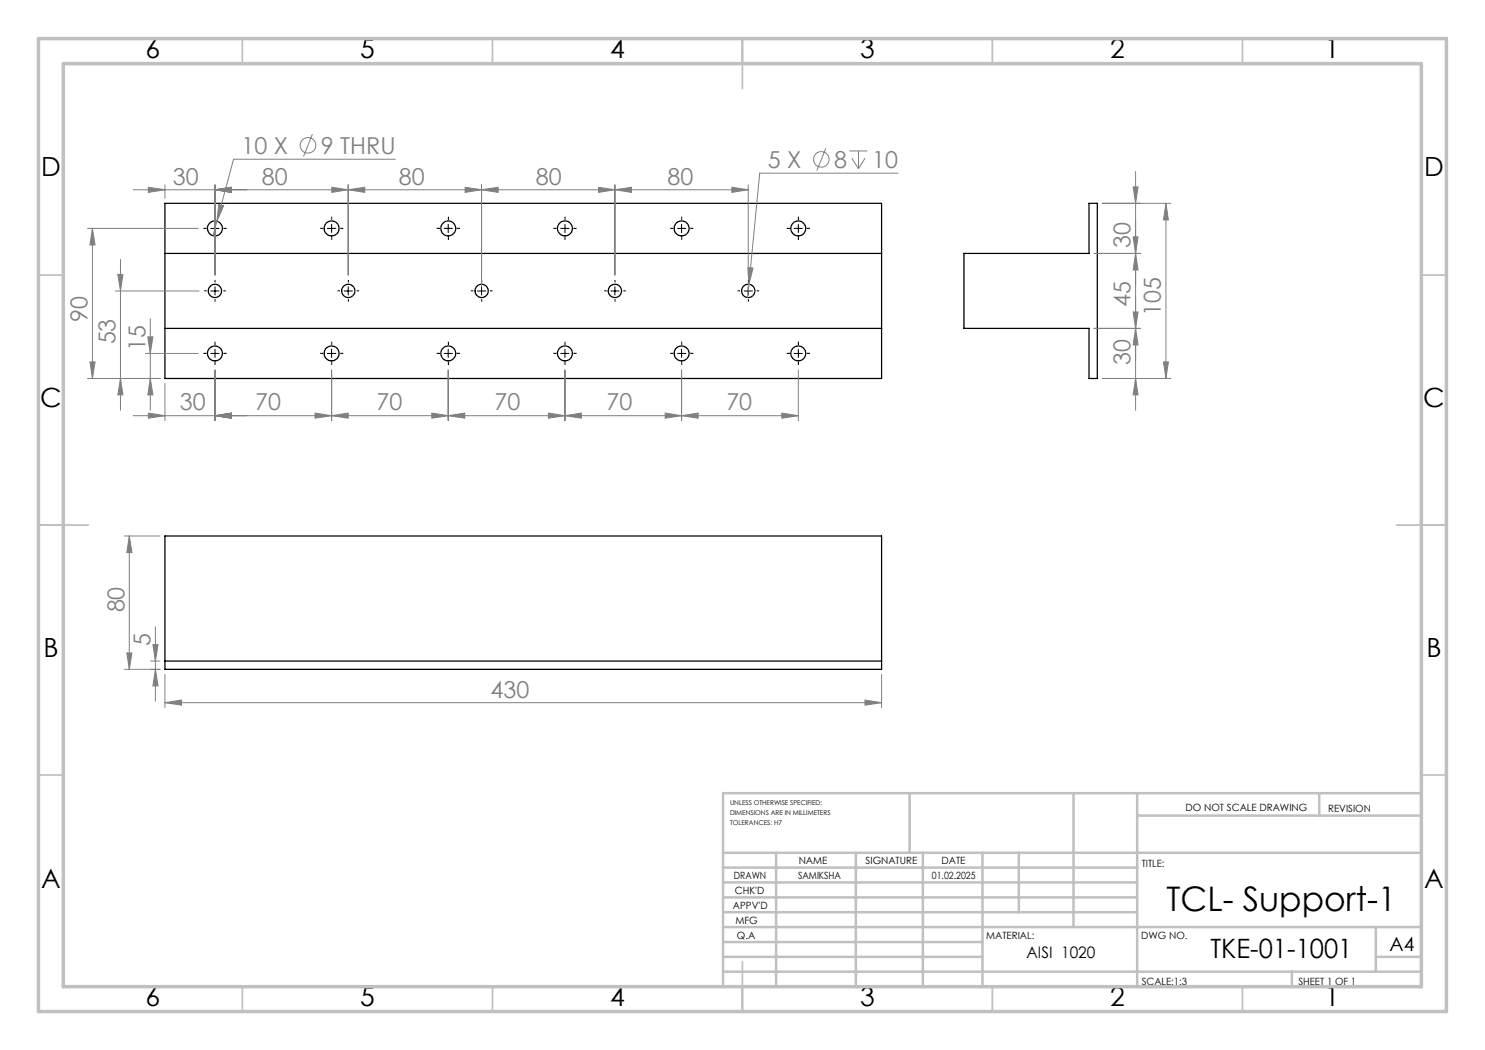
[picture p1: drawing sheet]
<svg xmlns="http://www.w3.org/2000/svg" width="297mm" height="210mm" viewBox="0 0 297 210" stroke-linecap="round" stroke-linejoin="round" font-family="sans-serif">
<g fill="none" stroke="#000" stroke-width=".25">
<path d="M33 40.7h143.3v35h-143.3zM33 50.7h143.3M192.8 50.7h25v-10h1.7v35h-1.7v-10h-25zM33 65.7h143.3M33 107.2h143.3v26.7h-143.3zM33 132.2h143.3"/>
<circle cx="43" cy="58.2" r="1.33"/>
<circle cx="43" cy="45.7" r="1.5"/>
<circle cx="66.3" cy="45.7" r="1.5"/>
<circle cx="69.7" cy="58.2" r="1.33"/>
<circle cx="89.7" cy="45.7" r="1.49"/>
<circle cx="96.3" cy="58.2" r="1.33"/>
<circle cx="113" cy="45.7" r="1.5"/>
<circle cx="123" cy="58.2" r="1.34"/>
<circle cx="136.3" cy="45.7" r="1.5"/>
<circle cx="149.6" cy="58.2" r="1.34"/>
<circle cx="159.7" cy="45.7" r="1.5"/>
<circle cx="43" cy="70.7" r="1.5"/>
<circle cx="66.3" cy="70.7" r="1.5"/>
<circle cx="89.6" cy="70.7" r="1.49"/>
<circle cx="113" cy="70.7" r="1.5"/>
<circle cx="136.3" cy="70.7" r="1.5"/>
<circle cx="159.7" cy="70.7" r="1.5"/>
</g>
<g fill="none" stroke="#808080" stroke-width=".2">
<path d="M26.6 38h123M29.7 37.5l3.3 .5-3.3 .5zM33 37v2.7M43 38l3.3-.5v1zM43 37v18M62.5 26.8l-1.8 4.5M66.4 37.5l3.2 .5-3.2 .5zM69.6 38l3.4-.5v1zM69.6 37v18M79.1 31.8h-32.4l-4.1 15.3M93 37.5l3.3 .5-3.3 .5zM96.3 38l3.3-.5v1z"/>
<path d="M96.3 37v20.2M119.7 37.5l3.3 .5-3.3 .5zM123 38l3.3-.5v1zM123 37v18M146.4 37.5l3.2 .5-3.2 .5zM149.6 37v18M165.2 29.7l-1.8 4.4M169.9 30.2h3.6M170.4 31.6l1.3 2.2M171.7 30.2v3.6M173 31.6l-1.3 2.2M179.6 34.6h-27.7l-2.1 22.3"/>
<path d="M226.6 37.4h1l-.5 3.3zM227.1 34.3v47.7M17.5 45.7h22.2M18.5 45.7v30M18.5 45.7l.5 3.3h-1zM23.1 58.2h16.7M23.6 54.9h1l-.5 3.3zM24.1 51.8v30.2M43.7 40.9l1 .3-1.3 3zM149.6 53.5l1 .1-.8 3.3zM149.8 56.9l-.3 2.6M218.8 50.7h9.3"/>
<path d="M220.5 40.7h13.7M226.6 47.4h1l-.5 3.3zM227.1 50.7l.5 3.3h-1zM233.2 40.7l.5 3.3h-1zM233.2 40.7v35M17.5 75.7h14.5M18 72.4h1l-.5 3.3zM24.1 75.7l.5 3.3h-1zM29.1 70.7h10.6M29.6 67.4h1l-.5 3.3zM30.1 63.7v18.3M30.1 75.7l.5 3.3h-1z"/>
<path d="M33 76.7v7.4M43 74v10.1M66.3 74v10.1M89.6 74v10.1M113 74v10.1M136.3 74v10.1M159.7 74v10.1M220.5 75.7h13.7M226.6 62.4h1l-.5 3.3zM227.1 75.7l.5 3.3h-1zM227.1 65.7l.5 3.3h-1zM228.1 65.7h-9.3"/>
<path d="M232.7 72.4h1l-.5 3.3zM26.6 83.1h133.1M29.7 82.6l3.3 .5-3.3 .5zM43 83.1l3.3-.5v1zM63 82.6l3.3 .5-3.3 .5zM66.3 83.1l3.3-.5v1zM86.4 82.6l3.2 .5-3.2 .5zM89.6 83.1l3.4-.5v1zM109.7 82.6l3.3 .5-3.3 .5zM113 83.1l3.3-.5v1zM133 82.6l3.3 .5-3.3 .5zM136.3 83.1l3.3-.5v1z"/>
<path d="M156.4 82.6l3.3 .5-3.3 .5zM24.9 107.2h7.1M25.9 107.2l.5 3.3h-1zM25.9 107.2v26.7M24.9 133.9h7.1M25.4 130.6h1l-.5 3.3zM30.1 132.2h1.9M30.6 128.9h1l-.5 3.3zM31.1 133.9l.5 3.3h-1zM31.1 125.4v14.8M33 134.9v6.6M176.3 134.9v6.6"/>
<path d="M33 140.5l3.3-.5v1zM33 140.5h143.3M173 140l3.3 .5-3.3 .5z"/>
<circle cx="61.6" cy="29.1" r="1.56"/>
<circle cx="164.3" cy="31.9" r="1.55"/>
</g>
<g fill="none" stroke="#000" stroke-width=".2" stroke-dasharray="15.2 1.3 1.3 1.3" stroke-linecap="butt">
<path d="M41.3 58.2h-.5M41.3 45.7h-.6M43 56.5v-.5M43 59.8v.5M43 44v-.7M43 47.3v.7M44.7 58.2h.5M44.7 45.7h.6M64.7 45.7h-.7M66.3 44v-.7M66.3 47.3v.7M68 58.2h-.5"/>
<path d="M68 45.7h.7M69.7 56.5v-.5M69.7 59.8v.5M71.3 58.2h.5M88 45.7h-.7M89.7 44v-.7M89.7 47.3v.7M91.3 45.7h.7M94.7 58.2h-.5M96.3 56.5v-.5M96.3 59.8v.5M98 58.2h.5"/>
<path d="M111.3 45.7h-.6M113 44v-.7M113 47.3v.7M114.7 45.7h.6M121.3 58.2h-.5M123 56.5v-.5M123 59.8v.5M124.7 58.2h.5M134.7 45.7h-.7M136.3 44v-.7M136.3 47.3v.7M138 45.7h.7"/>
<path d="M148 58.2h-.5M149.7 56.5v-.5M149.7 59.8v.5M151.3 58.2h.5M158 45.7h-.7M159.7 44v-.7M159.7 47.3v.7M161.3 45.7h.7M41.3 70.7h-.6M43 69v-.7M43 72.3v.7M44.7 70.7h.6"/>
<path d="M64.7 70.7h-.7M66.3 69v-.7M66.3 72.3v.7M68 70.7h.7M88 70.7h-.7M89.7 69v-.7M89.7 72.3v.7M91.3 70.7h.7M111.3 70.7h-.6M113 69v-.7M113 72.3v.7M114.7 70.7h.6"/>
<path d="M134.7 70.7h-.7M136.3 69v-.7M136.3 72.3v.7M138 70.7h.7M158 70.7h-.7M159.7 69v-.7M159.7 72.3v.7M161.3 70.7h.7"/>
</g>
<g fill="none" stroke="#000" stroke-width=".2">
<path d="M42.2 58.2h1.6M42.2 45.7h1.6M43 44.9v1.6M43 57.4v1.6M65.5 45.7h1.7M66.3 44.9v1.6M68.8 58.2h1.7M69.6 57.4v1.6M88.8 45.7h1.7M89.6 44.9v1.6M95.5 58.2h1.7M96.3 57.4v1.6"/>
<path d="M112.1 45.7h1.7M113 44.9v1.6M122.2 58.2h1.6M123 57.4v1.6M135.5 45.7h1.7M136.3 44.9v1.6M148.8 58.2h1.7M149.6 57.4v1.6M158.8 45.7h1.7M159.7 44.9v1.6M42.2 70.7h1.6M43 69.8v1.7"/>
<path d="M65.5 70.7h1.7M66.3 69.8v1.7M88.8 70.7h1.7M89.6 69.8v1.7M112.1 70.7h1.7M113 69.8v1.7M135.5 70.7h1.7M136.3 69.8v1.7M158.8 70.7h1.7M159.7 69.8v1.7"/>
</g>
<g fill="none" stroke="#c0c0c0" stroke-width=".35">
<path d="M48.5 7.7v5M98.5 7.7v5M148.5 7.7v10M198.5 7.7v5M248.5 7.7v5M7.7 55h5M284.3 55h5M7.7 105h10M279.3 105h10M7.7 155h5M284.3 155h5M48.5 197.3v5"/>
<path d="M98.5 197.3v5M148.5 192.3v10M198.5 197.3v5M248.5 197.3v5"/>
</g>
<g fill="none" stroke="#c0c0c0" stroke-width=".5">
<path d="M181.9 158.6v12M214.7 158.6v26.8M227.4 158.6v38.7M263.8 158.6v4.5M284.3 158.6h-139.7v38.7M144.6 170.6h139.7M144.6 179.5h82.8M144.6 176.5h82.8M144.6 173.5h82.8M155.2 170.6v26.7M171.2 170.6v26.7M184.6 170.6v26.7"/>
<path d="M196.5 170.6v26.7M203.8 170.6v11.8M227.4 163.1h56.9M144.6 194.3h139.7M144.6 182.4h82.8M144.6 191.4h51.9M144.6 188.4h51.9M144.6 185.4h139.7M258.4 194.3v3M275.2 191.4h9.1M275.2 185.4v8.9"/>
</g>
<path d="M7.7 7.7h281.6v194.6h-281.6zM12.7 12.7h271.6v184.6h-271.6z" fill="none" stroke="#c0c0c0" stroke-width=".7"/>
<g fill="#808080">
<path d="M43.7 40.9l-.3 3.3 1.3-3zM29.7 82.6l3.3 .5-3.3 .5zM43 83.1l3.3-.5v1zM43 83.1l3.3-.5v1zM63 82.6l3.3 .5-3.3 .5zM66.3 83.1l3.3-.5v1zM86.4 82.6l3.2 .5-3.2 .5zM89.6 83.1l3.4-.5v1zM109.7 82.6l3.3 .5-3.3 .5zM113 83.1l3.3-.5v1zM133 82.6l3.3 .5-3.3 .5zM136.3 83.1l3.3-.5v1zM156.4 82.6l3.3 .5-3.3 .5zM29.7 37.5l3.3 .5-3.3 .5zM43 38l3.3-.5v1zM43 38l3.3-.5v1zM66.4 37.5l3.2 .5-3.2 .5zM69.6 38l3.4-.5v1zM93 37.5l3.3 .5-3.3 .5zM96.3 38l3.3-.5v1zM119.7 37.5l3.3 .5-3.3 .5zM123 38l3.3-.5v1zM146.4 37.5l3.2 .5-3.2 .5zM149.6 53.5l.2 3.4 .8-3.3zM33 140.5l3.3-.5v1zM173 140l3.3 .5-3.3 .5z"/>
<path d="M18 72.4h1l-.5 3.3zM18.5 45.7l.5 3.3h-1zM30.1 75.7l.5 3.3h-1zM29.6 67.4h1l-.5 3.3zM24.1 75.7l.5 3.3h-1zM23.6 54.9h1l-.5 3.3zM227.1 50.7l.5 3.3h-1zM226.6 37.4h1l-.5 3.3zM232.7 72.4h1l-.5 3.3zM233.2 40.7l.5 3.3h-1z"/>
<path d="M227.1 75.7l.5 3.3h-1zM226.6 62.4h1l-.5 3.3z"/>
<path d="M226.6 47.4h1l-.5 3.3zM227.1 65.7l.5 3.3h-1zM25.9 107.2l.5 3.3h-1zM25.4 130.6h1l-.5 3.3zM30.6 128.9h1l-.5 3.3zM31.1 133.9l.5 3.3h-1z"/>
</g>
<text font-size="6.8" x="233.3" y="182.2">TCL- Support-1</text>
<g font-size="5.3">
<text x="29.1" y="11.6">6</text>
<text x="72" y="11.6">5</text>
<text x="122" y="11.6">4</text>
<text x="172" y="11.6">3</text>
<text x="222" y="11.6">2</text>
<text x="264.9" y="11.6">1</text>
<text x="8.2" y="35.3">D</text>
<text x="284.8" y="35.3">D</text>
<text x="8.1" y="81.4">C</text>
<text x="284.7" y="81.4">C</text>
<text x="8.7" y="131.4">B</text>
<text x="285.3" y="131.4">B</text>
<text x="8.2" y="177.6">A</text>
<text x="284.8" y="177.6">A</text>
<text x="242.1" y="191.6">TKE-01-1001</text>
<text x="29.1" y="201.2">6</text>
<text x="72" y="201.2">5</text>
<text x="122" y="201.2">4</text>
<text x="172" y="201.2">3</text>
<text x="222" y="201.2">2</text>
<text x="264.9" y="201.2">1</text>
</g>
<g font-size="4.7" fill="#808080">
<text x="48.3" y="30.8">10 X</text>
<text x="64.2" y="30.8">9 THRU</text>
<text x="153.6" y="33.6">5 X</text>
<text x="166.8" y="33.6">8</text>
<text x="174.4" y="33.6">10</text>
<text x="34.6" y="36.9">30</text>
<text x="52.4" y="36.9">80</text>
<text x="79.8" y="36.9">80</text>
<text x="107.2" y="36.9">80</text>
<text x="133.5" y="36.9">80</text>
<text x="226.1" y="49.5" transform="rotate(-90 226.1 49.5)">30</text>
<text x="17.5" y="64.4" transform="rotate(-90 17.5 64.4)">90</text>
<text x="226.1" y="61.4" transform="rotate(-90 226.1 61.4)">45</text>
<text x="232.2" y="63.2" transform="rotate(-90 232.2 63.2)">105</text>
<text x="23.1" y="68.9" transform="rotate(-90 23.1 68.9)">53</text>
<text x="29.1" y="70.2" transform="rotate(-90 29.1 70.2)">15</text>
<text x="226.1" y="73" transform="rotate(-90 226.1 73)">30</text>
<text x="36" y="82.1">30</text>
<text x="51" y="82.1">70</text>
<text x="75.3" y="82.1">70</text>
<text x="98.9" y="82.1">70</text>
<text x="121.3" y="82.1">70</text>
<text x="145.3" y="82.1">70</text>
<text x="24.9" y="122.5" transform="rotate(-90 24.9 122.5)">80</text>
<text x="30.1" y="129.2" transform="rotate(-90 30.1 129.2)">5</text>
<text x="98.1" y="139.5">430</text>
</g>
<text font-size="3.9" x="277.9" y="190.2">A4</text>
<text font-size="3.2" x="205.3" y="191.7">AISI 1020</text>
<g font-size="2">
<text x="237.1" y="162.2">DO NOT SCALE DRAWING</text>
<text x="265.6" y="162.3">REVISION</text>
<text x="159.7" y="172.9">NAME</text>
<text x="173.1" y="172.9">SIGNATURE</text>
<text x="188.3" y="172.9">DATE</text>
<text x="228.4" y="173.4">TITLE:</text>
<text x="146.8" y="175.9">DRAWN</text>
<text x="147" y="178.9">CHK'D</text>
<text x="159.6" y="175.9">SAMIKSHA</text>
<text x="186.4" y="175.9">01.02.2025</text>
<text x="146.6" y="181.7">APPV'D</text>
<text x="147.1" y="184.8">MFG</text>
<text x="147.4" y="187.7">Q.A</text>
<text x="197.2" y="187.8">MATERIAL:</text>
<text x="228.3" y="187.8">DWG NO.</text>
<text x="228.3" y="196.9">SCALE:1:3</text>
<text x="259.7" y="196.9">SHEET 1 OF 1</text>
</g>
<g font-size="1.3">
<text x="146" y="161">UNLESS OTHERWISE SPECIFIED:</text>
<text x="146" y="163">DIMENSIONS ARE IN MILLIMETERS</text>
<text x="146" y="165">TOLERANCES: H7</text>
</g>
</svg>
